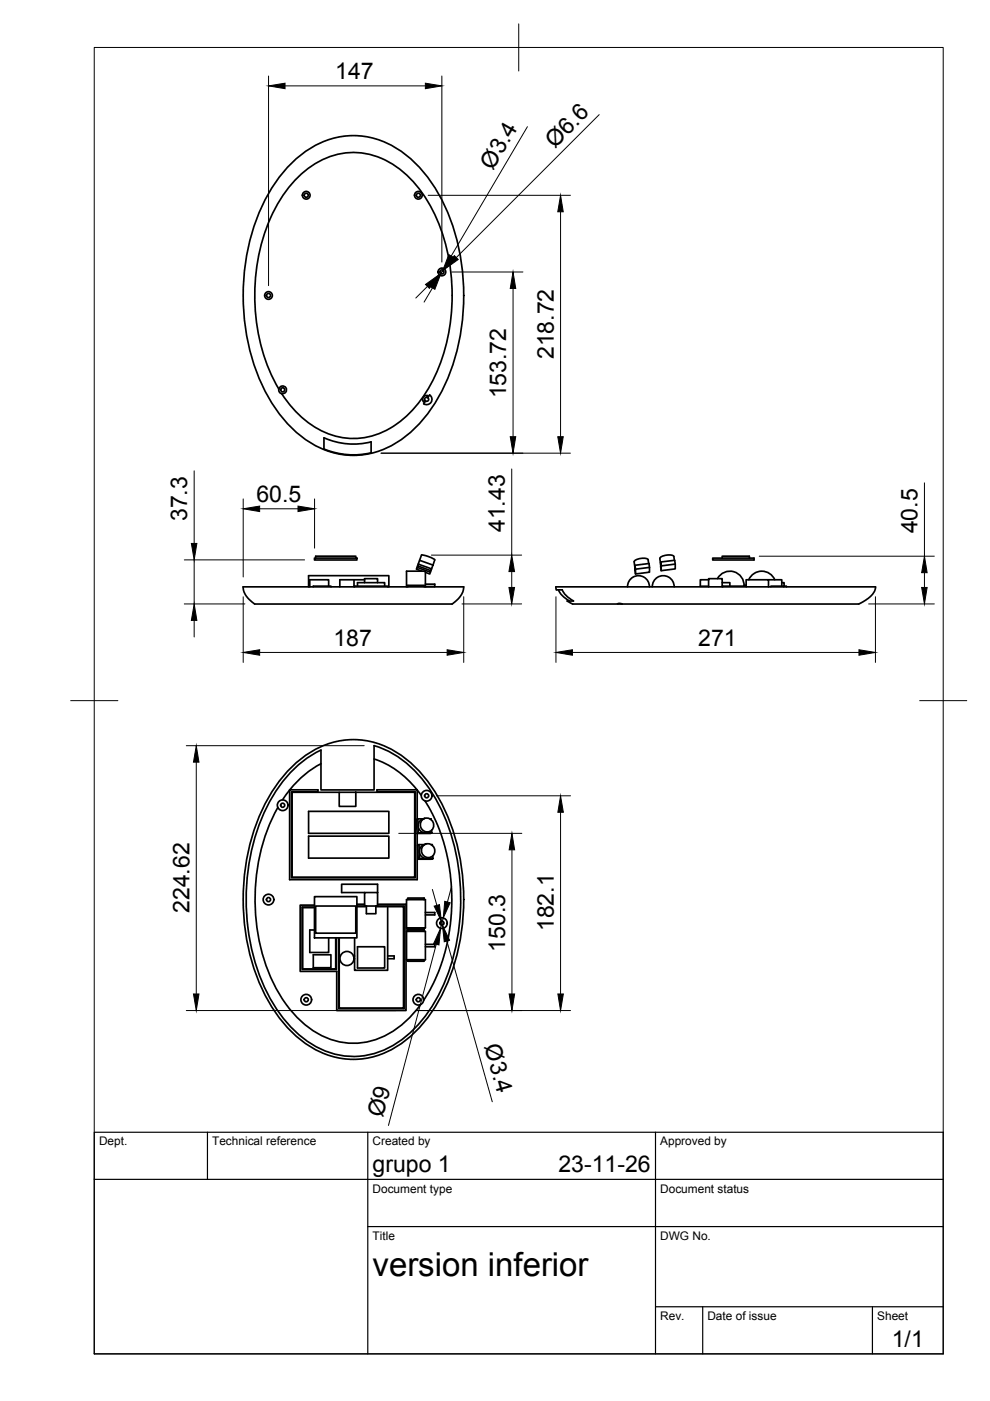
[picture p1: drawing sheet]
<svg xmlns="http://www.w3.org/2000/svg" width="210mm" height="297mm" viewBox="0 0 210 297" stroke-linecap="round" stroke-linejoin="round" font-family="sans-serif">
<!-- layer: Visible -->
<g fill="none" stroke="#000" stroke-width=".36">
<path d="M62.2 34.2a17.4 17.4 0 0 1 21.1-3.2 28.8 28.8 0 0 1 12.1 15.2 46.9 46.9 0 0 1-1.8 36.9 24.7 24.7 0 0 1-13.5 12.6 17.5 17.5 0 0 1-17.9-4.6 37.6 37.6 0 0 1-10.4-23.4 44.3 44.3 0 0 1 6.6-29l2.5-3.1zM59.1 82.5a.83 .83 0 0 0 .6 1M59.1 82.5a41.1 41.1 0 0 1 .1-39.8 20.4 20.4 0 0 1 12.7-10.1 16.2 16.2 0 0 1 15.3 5.5 35 35 0 0 1 8.6 22.4 37.9 37.9 0 0 1-7.2 25.1 17.6 17.6 0 0 1-14.6 7.3 18.3 18.3 0 0 1-13.2-7.9l-1.1-1.6a.82 .82 0 0 0 1-.5 .82 .82 0 0 0-.6-1 .82 .82 0 0 0-1 .6M78.7 93.7v2.3M78.7 93.7a15.3 15.3 0 0 1-10-.9v2.4a16.5 16.5 0 0 0 10 .8M90.1 84.8l.1 .2M90.5 84.2l-.4 .2v.5M90.7 83.9a.82 .82 0 0 0-.9 .3 .82 .82 0 0 0 0 1l.3-.4M90.7 84.3a.43 .43 0 0 1 .1 .6 .43 .43 0 0 1-.6 .1M90.7 83.9l-.2 .4M91.1 83.7l-.4 .6h-.2M91.1 83.7a1.13 1.13 0 0 1 .3 1.6 1.13 1.13 0 0 1-1.6 .3l.4-.6"/>
<path d="M66.7 118.3h9v.4h-9zM66.9 118.3v-.4h8.5v.4M88.5 120l-.1 .3 2.8 1 .2-.3M88.7 119.6l-.2 .4 2.9 1 .1-.4M89 118.8l2.8 1-.3 .8-2.8-1zM92.2 118.7a5.6 5.6 0 0 0-2.8-1l-.4 1.1M92.2 118.7l-.4 1.1M134.6 119.9l3-.4 .1 .8v1l-3 .4-.1-1.8 .1 1.8M137.4 118.7l.1 .8M137.4 118.7a2.49 2.49 0 0 0-2.9 .4l.1 1.3M140.1 119.2l2.9-.4 .2 .8v1l-3 .4-.1-1.8 .1 1.8M143 118.8l-.1-.8a2.49 2.49 0 0 0-3 .4l.2 1.3"/>
<path d="M143.2 119.6l-3 .4M151.1 118.3h8.8v.4h-8.8zM153.1 118.3v-.4h5.8v.4M51.5 124.4h46.8a3.3 3.3 0 0 1-1 2.4l-.8 .7a1.95 1.95 0 0 1-2 .6h-39.5a1.68 1.68 0 0 1-1.9-.8 4 4 0 0 1-1.6-2.9zM65.4 124.4v-2.3h17v2.3M66.4 124.4v-.1h3.8v.1M69.7 124.3v-1.4h-4v1.5M75.1 124.3h.1M75.1 122.9v1.5M75.2 124.3h7v.1M75.2 124.3v.1M75.8 124.3v-.8h5.8v.8"/>
<path d="M77.3 123.5v-.8h2.8v.8M77.3 122.9h-5.2v1.5M86.2 124.4v-3.3h4v3.3M86.4 124.4v-.3h3.5v.3M88.4 120.3l-.1 .4 1.2 .4M90.2 123.9h2v.5h-2M91.2 121.3l-.1 .4-.9-.3M117.9 124.4h67.7a2.57 2.57 0 0 1-1.3 2.3l-.1 .1a4.5 4.5 0 0 1-4.1 1.3h-48.2l-.5-.2-.5 .2h-8.1a2.85 2.85 0 0 1-2.6-.7h1.4l-1.6-1.1-.8-1.2h-.7a.46 .46 0 0 1-.6-.1 .46 .46 0 0 1 0-.6zM118.4 125l.8 1.3 1.5 1.1M130.9 128.1h1M133.1 124.4a2.32 2.32 0 0 1 2.3-2.3 2.32 2.32 0 0 1 2.3 2.3M137.7 120.3l-3 .4"/>
<path d="M138.3 124.4a2.32 2.32 0 0 1 2.3-2.3 2.32 2.32 0 0 1 2.3 2.3M150.2 122.9v-.2h2.9v1.7M150.2 122.9v1.5M150.2 122.9h-1.7v1.4h1.7M152.1 122.7a3 3 0 0 1 3.5-1.5 3 3 0 0 1 2.2 3.1M153.1 123.5h1.6v.8M153.1 124.3h.1M157.8 124.1h.3v.2M157.8 124.1v.2M158.2 124.4v-1.5h4.7v1.5M158.2 124.3h-5v.1M158.2 124.1v.2"/>
<path d="M158.8 122.9a3 3 0 0 1 2.7-1.8 3 3 0 0 1 2.8 1.8M162.9 122.9h2.9v1.4M163.4 124.4v-.1h2.8v.1M165.8 123.5h.4v.8h.6v.1M79.3 158.1a23.1 23.1 0 0 1 13.2 11.5 45.6 45.6 0 0 1-.5 43.1 22 22 0 0 1-14.1 11 17.4 17.4 0 0 1-15.7-5.4 37.8 37.8 0 0 1-9.9-23.9 42.5 42.5 0 0 1 7.6-28.6 22.4 22.4 0 0 1 8.2-6.8v8.5h11.2v-9.4M58.9 171.2a41.9 41.9 0 0 0-.4 38.3 21.8 21.8 0 0 0 12.4 11.1 15.7 15.7 0 0 0 15.6-4.5l2.7-3.1M61.4 167.5l-1.5 2.1M61.9 168h26v18h-26zM62.2 162.3a17.4 17.4 0 0 1 21.1-3.3 28.8 28.8 0 0 1 12.1 15.3 46.9 46.9 0 0 1-1.8 36.8 24.7 24.7 0 0 1-13.5 12.7 17.5 17.5 0 0 1-17.9-4.7 37.6 37.6 0 0 1-10.4-23.4 44.3 44.3 0 0 1 6.6-29l2.5-3.1zM65.4 177.3h17v4.6h-17zM65.4 172h17v4.7h-17zM68.1 161.9a20.5 20.5 0 0 0-6.6 5.5"/>
<path d="M71.9 168v3h3.5v-3M79.3 160.9a19.2 19.2 0 0 1 9.1 6.5M88.5 173.7v-6.2h-8.6v.4h8.2v18.2h-26.3v-18.2h5.6v-.4h-6v19h27.1v-9.8M88.5 167.5l.8 1.1M88.6 173.6l.1 3M88.6 173.6l-.3 .1 .1 3M88.6 173.6h1.1M88.8 179.1l-.3 .1 .2 3M88.8 179.1h1.2M88.8 179.1l.2 2.9M89.8 179.2a1.49 1.49 0 0 0-.8 1.9 1.49 1.49 0 0 0 1.9 .8M90 173.5a1.51 1.51 0 0 0-1.3 1.9 1.51 1.51 0 0 0 1.9 1.1"/>
<path d="M90.1 169.8l1.2 2.1 1.2 2.5 1.8 4.9 .7 3 .4 2.8 .4 5.9-.3 5.2-1.2 5.8-1 3.3-1 2.2-1.4 2.8-1.1 1.8M90.2 179l-.5 .2M91.1 176.3l-.5 .2M91.1 173.6h.3v.2M91.4 179.1h.3v.2M91.5 176v.6l-.3 .1h-2.8l3.1-.1M66.7 192.4h-2.5v13h7v-6.6M66.7 197.2h-1v4.7h4v-3.1M66.7 190.1h9v8.7h-9zM66.7 192.3h-2.6v13.3h7.2v-6.8M66.9 192.1h8.5v5.8h-8.5zM75.7 192.2h2"/>
<path d="M75.7 191.7h1.6M75.7 192.1h1.6M77.3 189.2h2.8v2.9h-2.8zM77.3 189.2h-4.9v-1.7h7.7v1.7M77.7 192.1v1.6h2v-1.6M79.7 192.2h2.5M80.1 191.7h6v22.6h-14.7v-8.3h-7.8v-14.1h3.1M80.1 192.1h5.6v21.8h-13.9v-15.1M82.2 192.2h3.4v21.5h-13.7v-14.9M82.2 192.2v13.5h-7v-6.9M86.2 190.7h4v6h-4zM86.2 197.5h4v6h-4z"/>
<path d="M86.4 197.4v-.2h3.5v.3M86.4 190.7v-.3h3.5v.3M86.4 196.7v.3h3.5v-.2M86.4 190.7h.1M86.4 197.4v.1M86.4 197.4h3.5M86.4 196.8h3.5M86.4 190.7h3.5M89.9 196.7v.1M90.2 193.5h2v.5h-2M91.3 181.8l-.4 .2M91.8 181.5v.5l-.3 .2h-2.8l.3-.2h2.8"/>
<path d="M66.4 202.4h3.8v2.8h-3.8zM75 202.7h.2M75.1 203.3h.1M75.8 200.7h5.8v4.5h-5.8zM82.2 202.7h1.4v.6h-1.4M86.4 203.5v.3h3.5v-.3M86.4 203.5h3.5M89.9 203.5h.1M90.2 200.2h2v.5h-2"/>
<circle cx="64.9" cy="41.4" r=".43"/>
<circle cx="64.9" cy="41.4" r=".81"/>
<circle cx="88.7" cy="41.4" r=".43"/>
<circle cx="88.7" cy="41.4" r=".81"/>
<circle cx="93.7" cy="57.7" r=".43"/>
<circle cx="93.7" cy="57.7" r=".81"/>
<circle cx="56.9" cy="62.6" r=".43"/>
<circle cx="56.9" cy="62.6" r=".81"/>
<circle cx="59.9" cy="82.7" r=".43"/>
<circle cx="59.9" cy="170.7" r="1.13"/>
<circle cx="59.9" cy="170.7" r=".43"/>
<circle cx="90.5" cy="168.7" r="1.13"/>
<circle cx="90.5" cy="168.7" r=".43"/>
<circle cx="90.5" cy="174.9" r="1.45"/>
<circle cx="56.9" cy="190.7" r="1.13"/>
<circle cx="56.9" cy="190.7" r=".43"/>
<circle cx="90.8" cy="180.3" r="1.45"/>
<circle cx="93.7" cy="195.7" r="1.13"/>
<circle cx="93.7" cy="195.7" r=".43"/>
<circle cx="64.9" cy="212" r="1.13"/>
<circle cx="64.9" cy="212" r=".43"/>
<circle cx="73.6" cy="203.2" r="1.49"/>
<circle cx="88.7" cy="212" r="1.13"/>
<circle cx="88.7" cy="212" r=".43"/>
</g>
<!-- layer: BORDER -->
<path d="M20 10.1h180v276.9h-180zM110 5.1v10M15 148.6h10M195 148.6h10" fill="none" stroke="#000" stroke-width=".21"/>
<!-- layer: TITLEBLOCK -->
<path d="M20 240.1h180v46.9h-180zM20 250h180M44 240.1v9.9M78 240.1v46.9M139 240.1v46.9M78 260.1h122M139 277.1h61M149 277.1v9.9M185 277.1v9.9" fill="none" stroke="#000" stroke-width=".25"/>
<!-- layer: FD_Dimensions -->
<g fill="none" stroke="#000" stroke-width=".21">
<path d="M56.9 16.1v44.5M60.4 18.2h29.8M93.7 16.1v39.5M111.8 26.9l-16.1 27.4M127 24.3l-30.2 30.3M90.8 41.4h30.1M93.9 57.3l-.4 .7M94.3 57.1l-1.2 1.1M95.8 57.7h15.1M118.9 44.9v47.7M90.6 60.7l-2.4 2.5M91.7 61.1l-1.8 3"/>
<path d="M108.8 61.2v31.4M41.2 99.8v15.4M80.8 96.1h40.1M108.5 99.4v18.3M39.1 118.7h25.5M41.2 118.7v9.3M51.6 105.8v16.5M55.1 107.9h8.1M66.7 105.8v10.4M91.5 117.7h19.1M161 117.9h37.1M196 102.4v15.5"/>
<path d="M39.1 128h12.8M41.2 131.5v3.6M51.6 126.5v13.9M55.1 138.3h39.7M98 128h12.6M98.3 126.5v13.9M108.5 121.2v3.4M117.9 126.5v13.9M121.4 138.3h60.7M184.2 128h13.9M185.6 126.5v13.9M196 121.4v3.2"/>
<path d="M39.5 158.1h37.7M41.6 161.6v49.1M84.5 176.7h26.1M92.5 168.7h28.5M118.9 172.2v38.5M91.7 188.6l.9 3.3M93.6 195.3l.2 .8M94 194.6l-.6 2.2M94.7 199.5l9.7 34.1M95.8 187.9l-.9 3.3M108.5 180.2v30.5M39.5 214.3h44.5"/>
<path d="M88.2 214.3h32.8M92.5 200.2l-10.1 38.4"/>
</g>
<g fill="#000" stroke="#000" stroke-width=".21">
<path d="M56.9 18.2l3.5-.6v1.2zM90.2 17.6l3.5 .6-3.5 .6zM95.2 54l1 .6-2.3 2.7zM96.3 54.2l.9 .8-2.9 2.1zM118.9 41.4l.5 3.5h-1.1zM90.2 60.3l2.9-2.1-2.1 2.9zM93.5 58l-1.3 3.3-1-.5zM108.8 57.7l.5 3.5h-1.1zM108.2 92.6h1.1l-.5 3.5zM118.3 92.6h1.1l-.5 3.5zM40.6 115.2h1.1l-.5 3.5zM51.6 107.9l3.5-.6v1.2z"/>
<path d="M63.2 107.3l3.5 .6-3.5 .6zM41.2 128l.5 3.5h-1.1zM51.6 138.3l3.5-.5v1.1zM94.8 137.8l3.5 .5-3.5 .6zM107.9 124.6h1.2l-.6 3.4zM108.5 117.7l.6 3.5h-1.2zM117.9 138.3l3.5-.5v1.1zM182.1 137.8l3.5 .5-3.5 .6zM195.4 124.6h1.2l-.6 3.4zM196 117.9l.6 3.5h-1.2zM41.6 158.1l.6 3.5h-1.2zM118.9 168.7l.5 3.5h-1.1z"/>
<path d="M92.1 192.1l1.1-.3 .4 3.5zM94.3 191.1l1.1 .3-1.4 3.2zM93.8 196.1l1.5 3.3-1.1 .3zM108.5 176.7l.6 3.5h-1.2zM41 210.7h1.2l-.6 3.6zM93.4 196.8l-.3 3.5-1.2-.2zM107.9 210.7h1.2l-.6 3.6zM118.3 210.7h1.1l-.5 3.6z"/>
</g>
<text font-size="7" x="79" y="270.6">version inferior</text>
<g font-size="4.9">
<text x="71.1" y="16.8">147</text>
<text x="117.6" y="31.5" transform="rotate(-45 117.6 31.5)">Ø6.6</text>
<text x="104.5" y="36.2" transform="rotate(-60 104.5 36.2)">Ø3.4</text>
<text x="117.4" y="76.2" transform="rotate(-90 117.4 76.2)">218.72</text>
<text x="107.3" y="84.5" transform="rotate(-90 107.3 84.5)">153.72</text>
<text x="54.4" y="106.4">60.5</text>
<text x="39.7" y="110.5" transform="rotate(-90 39.7 110.5)">37.3</text>
<text x="107" y="112.8" transform="rotate(-90 107 112.8)">41.43</text>
<text x="194.5" y="113.1" transform="rotate(-90 194.5 113.1)">40.5</text>
<text x="70.7" y="136.9">187</text>
<text x="148" y="136.9">271</text>
<text x="40.2" y="193.6" transform="rotate(-90 40.2 193.6)">224.62</text>
<text x="117.4" y="197.4" transform="rotate(-90 117.4 197.4)">182.1</text>
<text x="107.1" y="201.7" transform="rotate(-90 107.1 201.7)">150.3</text>
<text x="102.7" y="221.9" transform="rotate(74 102.7 221.9)">Ø3.4</text>
<text x="81.2" y="237.1" transform="rotate(-75 81.2 237.1)">Ø9</text>
<text x="79" y="248.5">grupo 1</text>
<text x="118.4" y="248.5">23-11-26</text>
<text x="189.1" y="285.7">1/1</text>
</g>
<g font-size="2.5">
<text x="21" y="242.9">Dept.</text>
<text x="45" y="242.9">Technical reference</text>
<text x="79" y="242.9">Created by</text>
<text x="140" y="242.9">Approved by</text>
<text x="79" y="252.8">Document type</text>
<text x="140" y="252.8">Document status</text>
<text x="79" y="262.9">Title</text>
<text x="140" y="262.9">DWG No.</text>
<text x="140" y="279.9">Rev.</text>
<text x="150" y="279.9">Date of issue</text>
<text x="186" y="279.9">Sheet</text>
</g>
</svg>
